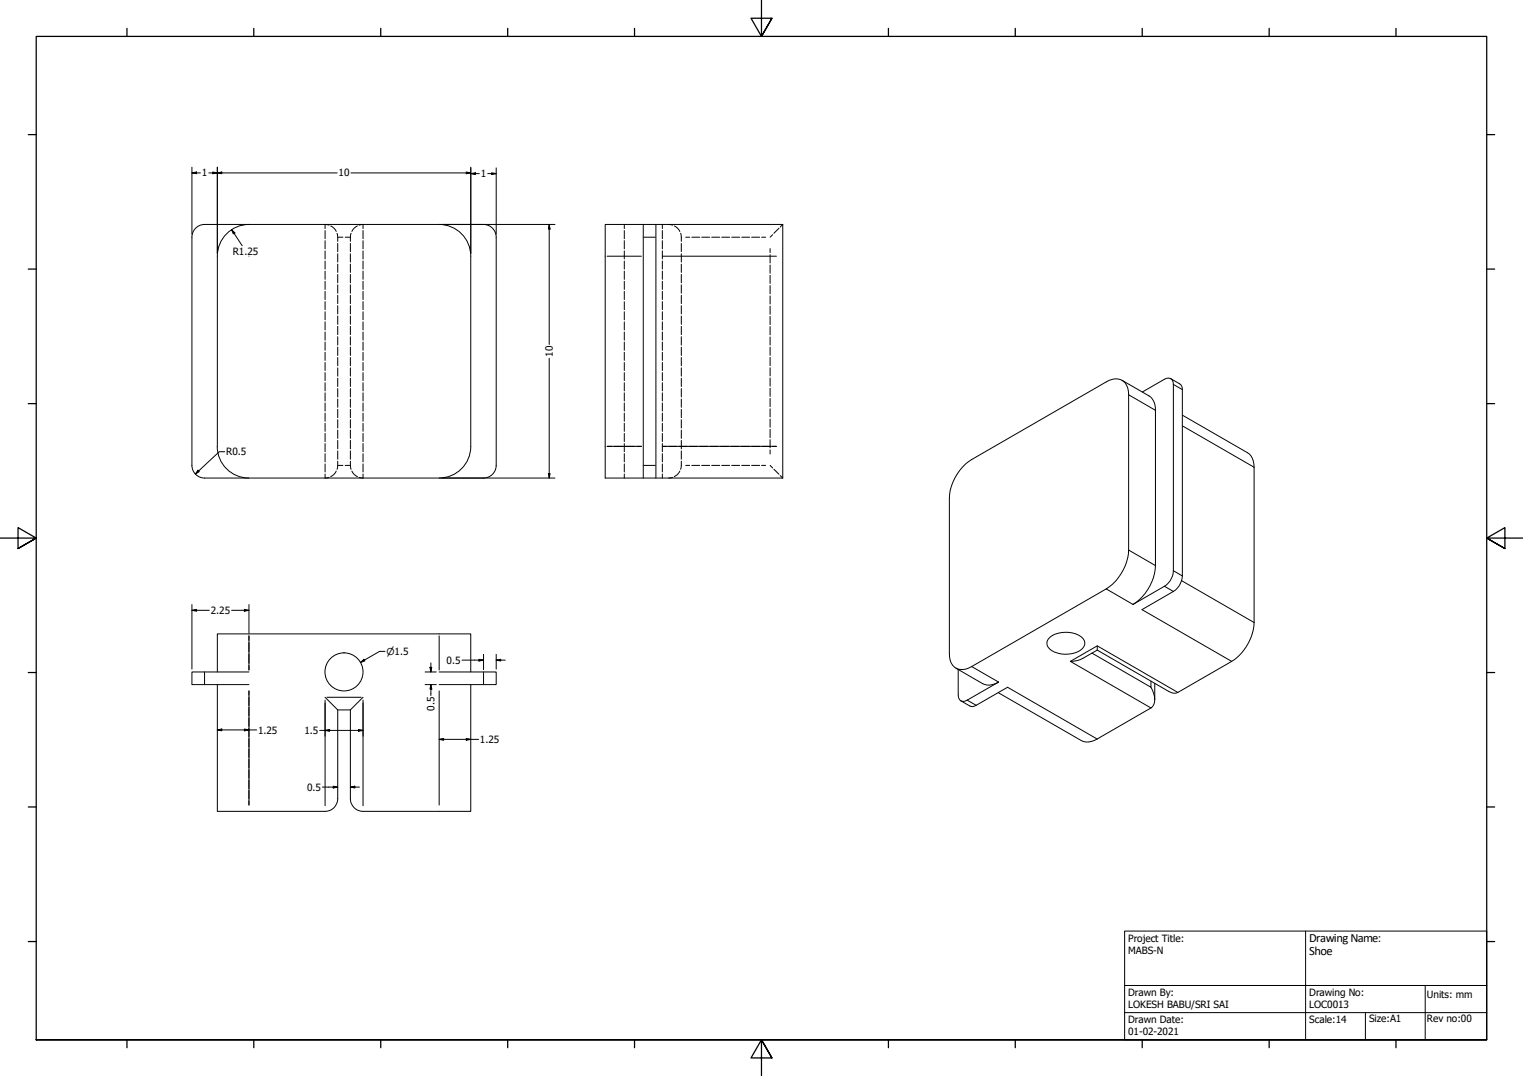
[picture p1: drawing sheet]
<svg xmlns="http://www.w3.org/2000/svg" width="841mm" height="594mm" viewBox="0 0 841 594" stroke-linecap="round" stroke-linejoin="round" font-family="sans-serif">
<!-- layer: Hidden (ANSI) -->
<g fill="none" stroke="#000" stroke-width=".55">
<path d="M180 127v5M180 133v4M180 139v4M182 124h-2v2M183 125l1 1 2 2M186 129v4M186 134v5M193 134v5M194 129l-1 4M197 125l-1 1-2 2M198 124h2v2M200 127v5"/>
<path d="M200 133v4M200 139v4M345 124v2M345 127v5M345 133v4M345 139v4M366 124v2M366 127v5M366 133v4M366 139v4M369 124h2M372 125l2 1 1 2"/>
<path d="M376 129v4M376 134v5M427 130l-2 1M430 126l-3 3M432 124l-1 1M180 144v5M180 150v4M180 155v5M186 140v5M186 146v4M186 152v4M186 157v5"/>
<path d="M193 140v5M193 146v4M193 152v4M193 157v5M200 144v5M200 150v4M200 155v5M345 144v5M345 150v4M345 155v5M366 144v5M366 150v4"/>
<path d="M366 155v5M376 140v5M376 146v4M376 152v4M376 157v5M180 161v4M180 167v4M180 172v5M180 178v4M186 163v5M186 169v4M186 174v5"/>
<path d="M193 163v5M193 169v4M193 174v5M200 161v4M200 167v4M200 172v5M200 178v4M345 161v4M345 167v4M345 172v5M345 178v4M366 161v4"/>
<path d="M366 167v4M366 172v5M366 178v4M376 163v5M376 169v4M376 174v5M180 183v5M180 189v4M180 195v4M186 180v5M186 186v5M186 192v4"/>
<path d="M186 197v5M193 180v5M193 186v5M193 192v4M193 197v5M200 183v5M200 189v4M200 195v4M345 183v5M345 189v4M345 195v4M366 183v5"/>
<path d="M366 189v4M366 195v4M376 180v5M376 186v5M376 192v4M376 197v5M180 200v5M180 206v4M180 211v5M180 217v4M186 203v5M186 209v4"/>
<path d="M186 215v4M193 203v5M193 209v4M193 215v4M200 200v5M200 206v4M200 211v5M200 217v4M345 200v5M345 206v4M345 211v5M345 217v4"/>
<path d="M366 200v5M366 206v4M366 211v5M366 217v4M376 203v5M376 209v4M376 215v4M180 222v5M180 228v5M180 234v4M180 239v5M186 220v5"/>
<path d="M186 226v5M186 232v4M186 237v5M193 220v5M193 226v5M193 232v4M193 237v5M200 222v5M200 228v5M200 234v4M200 239v5M345 222v5"/>
<path d="M345 228v5M345 234v4M345 239v5M366 222v5M366 228v5M366 234v4M366 239v5M376 220v5M376 226v5M376 232v4M376 237v5M180 245v4"/>
<path d="M180 250v5M180 256v5M186 255v4M186 243v5M186 249v5M193 255l1 4M193 243v5M193 249v5M200 245v4M200 250v5M200 256v5M345 245v4"/>
<path d="M345 250v5M345 256v5M366 245v4M366 250v5M366 256v5M376 255v4M376 243v5M376 249v5M425 257l2 1M427 259l3 3M180 262v2h2M186 260l-2 2-1 1"/>
<path d="M194 260l2 2 1 1M200 262v2h-2M345 262v2M366 262v2M371 264h-2M375 260l-1 2-2 1M431 263l1 1"/>
</g>
<!-- layer: Hidden Narrow (ANSI) -->
<g fill="none" stroke="#000" stroke-width=".55">
<path d="M187 131h2M191 131h2M379 131h2M382 131h4M387 131h5M393 131h4M399 131h4M404 131h4M410 131h4M415 131h4M421 131h2M425 137v2"/>
<path d="M425 141v4M425 146v5M425 152v4M425 158v4M425 163v5M425 169v5M425 175v4M425 180v5M425 186v5M425 192v4M425 197v5M425 203v5"/>
<path d="M425 209v4M425 214v5M425 220v5M425 226v4M425 231v5M425 237v5M187 257h2M191 257h2M335 246h3M339 246h5M345 246h5M352 246h2"/>
<path d="M366 246h2M369 246h5M375 246h4M379 257h2M381 246h4M382 257h4M386 246h5M387 257h5M392 246h5M393 257h4M398 246h4M399 257h4"/>
<path d="M404 246h4M404 257h4M409 246h5M410 257h4M415 246h5M415 257h4M421 257h2M421 246h4M425 243v4M425 248v3M426 246h3M137 351v3"/>
<path d="M137 355v5M137 361v5M137 367v3M137 381v3M137 385v4M137 391v4M137 396v5M137 402v5M137 408v4M137 414v4M137 419v5M137 425v5"/>
<path d="M137 431v4M137 436v5M137 442v2"/>
</g>
<!-- layer: Visible (ANSI) -->
<g fill="none" stroke="#000" stroke-width=".55">
<path d="M108 126l2-1 3-1h154a7 7 0 0 1 7 7v126a7 7 0 0 1-7 7h-154a7 7 0 0 1-7-7v-126v-2zM138 124a17 17 0 0 0-18 17v105a17 17 0 0 0 17 18M242 124a17 17 0 0 1 18 17v105a17 17 0 0 1-18 18M355 124h-21v140h98v-140h-70M362 124v140M362 124h-7v140M620 210l16 9 1 3 1 3v87a27 27 0 0 1-12 22l18-11 2-2 2-5v-104a3 3 0 0 0-2-3 3 3 0 0 0-3 0l-12 7M646 209l6 3 1 3v104l-2 5-2 2-18 11M653 229l36 21 2 2 1 3 1 3v86a28 28 0 0 1-13 21l-30 17a5 5 0 0 1-5 0l-39-23-9 5-6 1M533 256l4-2 74-43a8 8 0 0 1 9-1 8 8 0 0 1 3 8v86a28 28 0 0 1-12 21l-74 43a8 8 0 0 1-9 1 8 8 0 0 1-4-8v-86a27 27 0 0 1 9-19zM580 352a14 14 0 0 1 19 2 5 5 0 0 1-5 6 13 13 0 0 1-16-4 4 4 0 0 1 2-4zM606 357v2"/>
<path d="M120 378v70h60a7 7 0 0 0 6-7v-49M120 371v-21h140v21M137 371h-31v7h31M243 371h31v7h-31M260 378v70h-60a7 7 0 0 1-7-7v-49M528 369l16 9h3l4-1-17 10a3 3 0 0 1-3 0 3 3 0 0 1-2-3v-14M556 379l-18 11h-2l-5-3M636 379a9 9 0 0 1 0 12l-30 17-3 1-3 1-3-1-46-27M638 377v9M180 385l6 7h7l7-7"/>
<circle cx="190" cy="371" r="11"/>
</g>
<!-- layer: Visible Narrow (ANSI) -->
<g fill="none" stroke="#000" stroke-width=".55">
<path d="M356 131h6M335 141h19M366 141h63M623 218l15 9M648 212l5 3M653 235l40 23M335 246h19M356 257h6M366 246h63M623 304l15 8M648 315l5 3M611 325l15 9"/>
<path d="M631 337l49 28M643 324l5 3M652 321l41 23M137 351v19M243 351v19M113 371v7M267 371v7M537 368l14 9M556 379l50 29M603 361l33 18v-3M137 381v63M180 388v57"/>
<path d="M181 385h18M200 388v57M243 381v63M534 387l5 2M650 382l-44-25-15 8 45 26"/>
</g>
<!-- layer: Hidden (ANSI) -->
<g fill="#000">
<circle cx="137" cy="378" r=".2"/>
<circle cx="137" cy="371" r=".2"/>
</g>
<!-- layer: Border (ANSI) -->
<g fill="none" stroke="#000" stroke-width=".7">
<path d="M70 16v4M140 16v4M210 16v4M280 16v4M350 16v4M420 0v20l-5-10h11l-6 10 6-10M491 16v4M561 16v4M631 16v4M701 16v4M771 16v4M16 74h4"/>
<path d="M821 74h4M16 149h4M821 149h4M16 223h4M821 223h4M0 297h20l-10-6v12l10-6-10 6M841 297h-20l10-6v12l-10-6 10 6M16 371h4M821 371h4M16 446h4M821 446h4M16 520h4"/>
<path d="M821 520h4M20 574v-554h801v554h-801h801M70 574v4M140 574v4M210 574v4M280 574v4M350 574v4M491 574v4M561 574v4M631 574v4M701 574v4M771 574v4"/>
<path d="M426 584l-6-10 6 10h-11l5-10v20"/>
</g>
<!-- layer: Title (ANSI) -->
<path d="M621 514h200v60h-200zM721 514v60M621 559h200M621 544h200M754 559v15M787 544v30" fill="none" stroke="#000" stroke-width=".55"/>
<!-- layer: Dimension (ANSI) -->
<g fill="none" stroke="#000" stroke-width=".55">
<path d="M106 95h3v1zM106 95h5M106 92v37M115 95h71M117 95h3l-3 1zM120 95h2v1zM120 92v48M194 95h66M257 95h3l-3 1zM260 96l3-1v1zM260 92v48M260 96h5"/>
<path d="M269 96h5M271 95l3 1h-3zM274 93v36M128 127l2 2h-1zM128 127l6 9M244 124h62M303 124l1 2h-1zM303 124v66M137 141h.1M303 198v66M109 260h1l-2 2zM124 249h-3l-13 13"/>
<path d="M244 264h62M303 261h1l-1 3zM106 337l3-1v1zM106 334v35M106 337h10M128 337h9M135 336l2 1h-2zM137 334v15M213 360h-3l-11 6M199 366l2-2v1zM235 371h6M235 378h6"/>
<path d="M237 368h1v3zM238 378v2h-1zM238 366v5M238 378v6M255 364h12M264 364h3l-3 1zM267 361v9M274 364h2v1zM274 361v8M274 364h5M180 387v19M200 387v19"/>
<path d="M120 403l2-1v2zM120 403h22M135 402l2 1-2 1zM177 403h23M180 403h2v1zM198 403h2l-2 1zM243 408h2v1zM243 408h21M257 408h3l-3 1zM178 435h8M184 434l2 1h-2zM193 435l3-1v1z"/>
<path d="M193 435h6"/>
</g>
<g fill="#000">
<path d="M106 95h3v1z" fill-rule="evenodd"/>
<path d="M117 95h3l-3 1z" fill-rule="evenodd"/>
<path d="M120 95h2v1z" fill-rule="evenodd"/>
<path d="M257 95h3l-3 1z" fill-rule="evenodd"/>
<path d="M260 96l3-1v1z" fill-rule="evenodd"/>
<path d="M271 95l3 1h-3z" fill-rule="evenodd"/>
<path d="M128 127l2 2h-1z" fill-rule="evenodd"/>
<path d="M303 124l1 2h-1z" fill-rule="evenodd"/>
<path d="M109 260h1l-2 2z" fill-rule="evenodd"/>
<path d="M303 261h1l-1 3z" fill-rule="evenodd"/>
<path d="M106 337l3-1v1z" fill-rule="evenodd"/>
<path d="M135 336l2 1h-2z" fill-rule="evenodd"/>
<path d="M199 366l2-2v1z" fill-rule="evenodd"/>
<path d="M237 368h1v3z" fill-rule="evenodd"/>
<path d="M264 364h3l-3 1z" fill-rule="evenodd"/>
<path d="M274 364h2v1z" fill-rule="evenodd"/>
<path d="M238 378v2h-1z" fill-rule="evenodd"/>
<path d="M120 403l2-1v2z" fill-rule="evenodd"/>
<path d="M135 402l2 1-2 1z" fill-rule="evenodd"/>
<path d="M180 403h2v1z" fill-rule="evenodd"/>
<path d="M198 403h2l-2 1z" fill-rule="evenodd"/>
<path d="M243 408h2v1z" fill-rule="evenodd"/>
<path d="M257 408h3l-3 1z" fill-rule="evenodd"/>
<path d="M184 434l2 1h-2z" fill-rule="evenodd"/>
<path d="M193 435l3-1v1z" fill-rule="evenodd"/>
</g>
<g font-size="6.9">
<text x="723" y="520">DrawingName:</text>
<text x="723" y="527">Shoe</text>
</g>
<g font-size="5.5">
<text x="112" y="97">1</text>
<text x="187" y="97">10</text>
<text x="265" y="98">1</text>
<text x="129" y="141">R1.25</text>
<text x="305" y="197" transform="rotate(-90 305 197)">10</text>
<text x="125" y="251">R0.5</text>
<text x="116" y="339">2.25</text>
<text x="247" y="366">0.5</text>
<text x="240" y="392" transform="rotate(-90 240 392)">0.5</text>
<text x="143" y="405">1.25</text>
<text x="168" y="405">1.5</text>
<text x="265" y="410">1.25</text>
<text x="170" y="437">0.5</text>
<text x="623" y="520">Project Title:</text>
<text x="623" y="527">MABS-N</text>
<text x="623" y="550">Drawn By:</text>
<text x="723" y="550">Drawing No:</text>
<text x="788" y="551">Units: mm</text>
<text x="623" y="557">LOKESH BABU/SRI SAI</text>
<text x="723" y="557">LOC0013</text>
<text x="623" y="565">Drawn Date:</text>
<text x="723" y="565">Scale:14</text>
<text x="756" y="564">Size:A1</text>
<text x="788" y="564">Rev no:00</text>
<text x="623" y="571">01-02-2021</text>
</g>
<text font-size="5.3" x="213" y="362">⌀1.5</text>
</svg>
